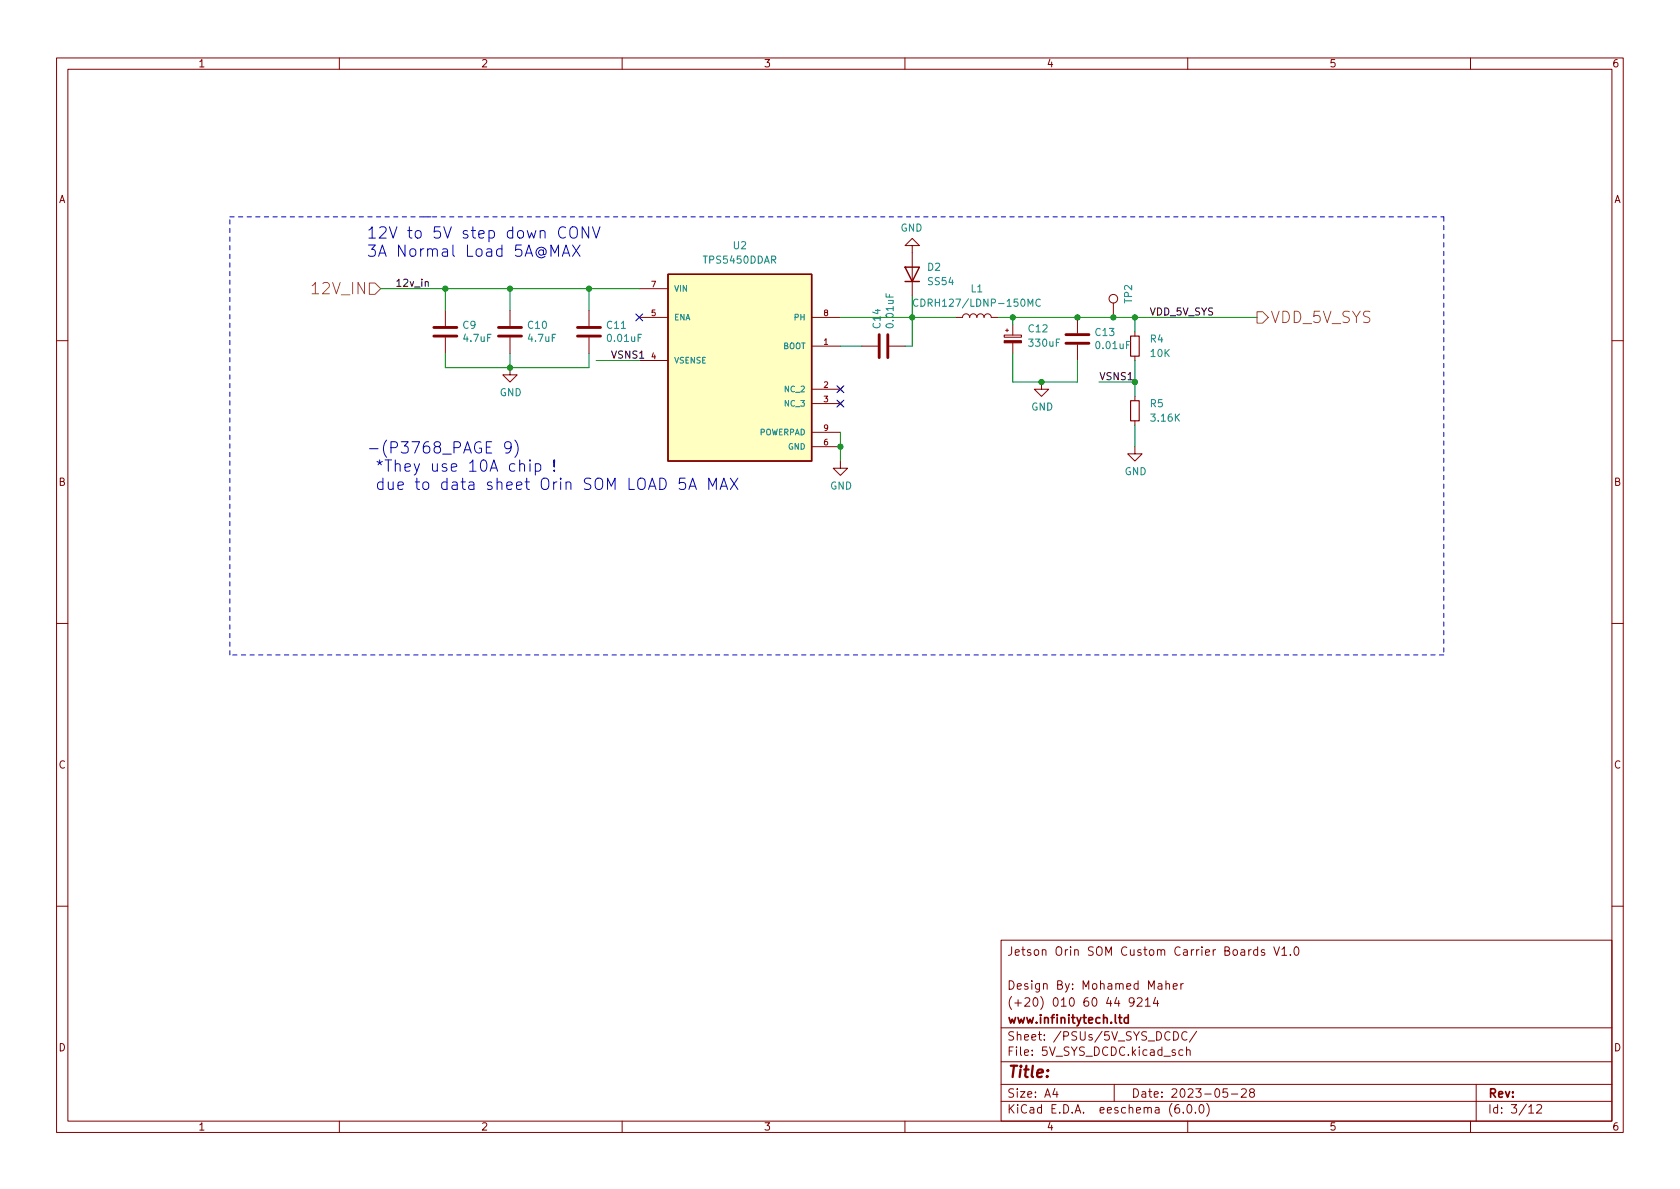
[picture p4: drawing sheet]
<svg xmlns="http://www.w3.org/2000/svg" width="297mm" height="210mm" viewBox="0 0 297 210" stroke-linecap="round" stroke-linejoin="round" font-family="sans-serif">
<g fill="none" stroke="#840000" stroke-width=".18">
<path d="M10 10.2h277v190.1h-277zM12 12.2h273v186.1h-273zM60 10.2v2M110 10.2v2M160 10.2v2M210 10.2v2M260 10.2v2M78.7 54.9v2.8M78.7 59.7v2.8M90.2 54.9v2.8M90.2 59.7v2.8M104.1 54.9v2.8"/>
<path d="M104.1 59.7v2.8M113 56.1h5.1M113 51h5.1M143.5 56.1h5.1M161.3 43.4h1.3l-1.3-1.2-1.3 1.2h1.3v8.9M168.9 56.1h1.3a.64 .64 0 0 1 .6-.6 .64 .64 0 0 1 .6 .6 .64 .64 0 0 1 .7-.6 .64 .64 0 0 1 .6 .6 .64 .64 0 0 1 .7-.6 .64 .64 0 0 1 .6 .6 .64 .64 0 0 1 .6-.6 .64 .64 0 0 1 .7 .6h1.2M177.5 59.3h3.1v.3h-3.1zM177.8 58.4h.5M178.1 58.2v.5M179.1 57.4v1.9M190.5 56.1v2.8M196.8 53.6v2.5"/>
<path d="M200.7 58.7v.7M10 60.2h2M90.2 65v1.3h1.2l-1.2 1.3-1.3-1.3h1.3M113 63.7h5.1M143.5 61.2h5.1M143.5 68.8h5.1M143.5 71.4h5.1M143.5 79h5.1M143.5 76.4h5.1M148.2 68.4l.8 .8M148.2 71l.8 .7M149 68.4l-.8 .8"/>
<path d="M149 71l-.8 .7M152.4 61.2h2.8M157.2 61.2h2.8M179.1 60.6v1.9M184.1 67.6v1.2h1.3l-1.3 1.3-1.2-1.3h1.2M190.5 61v2.7M200.7 79v1.3h1.2l-1.2 1.2-1.3-1.2h1.3M200.7 63v.7M200.7 70.1v.8M200.7 74.4v.8M285 60.2h2M148.6 81.5v1.3h1.3l-1.3 1.3-1.3-1.3h1.3"/>
<path d="M10 110.2h2M285 110.2h2M10 160.2h2M177 166.3h108v32h-108zM200.5 177.1l-.3 .3-.4-.1-.2-.2 .2-.6 .4-.1 .2 .2a.99 .99 0 0 1-.3 1.3h-.3M201.1 176.6l.5-.2 .3 .2v.3l-.9 1h.9M202.5 176.9l.4-.5v1.5M202.5 177.9h.9M204.3 176.4l-.4 1h1M204.6 176.9v1M204.8 174h.6v.9M205.4 174.3l-.5 .1a.29 .29 0 0 0-.2 .2 .29 .29 0 0 0 .2 .3h.5"/>
<path d="M206.1 174.1l.3-.2 .3 .1 .1 .9M206.1 173.4v1.5M207.4 174.4l.7-.1v-.3l-.5-.1-.2 .2 .1 .8h.6M208.8 173.9v1M209.2 173.9l-.3 .1-.1 .2M222.4 168l-.5-.1-.3 .3v.4l.2 .3h.6M222.4 167.4v1.5M223.6 168l-.4-.1-.2 .2 .1 .3 .5 .1v.4h-.6M225.2 167.4l.5 1.5 .5-1.5M226.6 167.9l.5-.5v1.5M226.6 168.9h.9M228.1 168.8v.1"/>
<path d="M228.9 167.6l.2-.2a.81 .81 0 0 1 .6 .7 .81 .81 0 0 1-.3 .8h-.1a.81 .81 0 0 1-.4-1.3zM285 160.2h2M60 198.3v2M110 198.3v2M160 198.3v2M177 194.8h108M177 191.8h108M177 187.8h108M177 181.8h108M186.5 192.5l-.4 1h1M186.9 193v1M197 191.8v3"/>
<path d="M207.5 182.4a.76 .76 0 0 1 .9 .8 .76 .76 0 0 1-.9 .7zM208.4 195.3a.59 .59 0 0 0-.7 .7v.5l.2 .3h.4l.2-.1 .1-.5-.2-.2-.4-.1-.3 .3M209.1 185.7l-.4-.1-.3 .3v.4l.2 .3h.5M209.2 196.7v.1M209.8 185.8l.2-.2 .4 .1v.9M209.8 185.1v1.5M209.9 182.6a.6 .6 0 0 0-.8 0 .6 .6 0 0 0-.2 .7 .56 .56 0 0 0 .3 .6 .56 .56 0 0 0 .7-.1M210 198.3v2M210.1 195.4l.1-.1a.81 .81 0 0 1 .6 .7 .81 .81 0 0 1-.3 .8h-.1a.81 .81 0 0 1-.6-.6 .81 .81 0 0 1 .3-.8zM211.4 196.7v.1M211.6 182.4l-1.3 1.9M212.1 195.5l.3-.2a.81 .81 0 0 1 .5 .7 .81 .81 0 0 1-.3 .8h-.1a.81 .81 0 0 1-.4-1.3z"/>
<path d="M213.4 195.1a1.72 1.72 0 0 1 0 2.3M217 192.5h-.7l-.1 .7 .2-.1 .5 .1 .2 .2-.1 .5-.2 .1-.6-.1M217.7 193.5h1.2M219.5 192.7l.6-.2 .2 .2 .1 .3-1 1h1M221.2 193.2l-.3-.3 .1-.2 .2-.2 .4 .1 .2 .2-.1 .2-.6 .2-.2 .3 .1 .4 .2 .1h.4l.2-.3-.1-.4-.2-.1M260 198.3v2M261 191.8v6.5M270.3 195.8l.4-.5v1.5M270.3 196.8h.9M271.7 195.5l.6-.2 .2 .2 .1 .3-.9 1h.9"/>
<circle cx="196.8" cy="52.8" r=".76"/>
</g>
<path d="M199.5 179.4v1.5M199.5 180l-.4-.1-.3 .3v.4l.1 .3h.6" fill="none" stroke="#840000" stroke-width=".3"/>
<path d="M199.9 59.4h1.5v3.6h-1.5zM199.9 70.9h1.5v3.5h-1.5z" fill="none" stroke="#840000" stroke-width=".2"/>
<path d="M177.5 60.2h3.1v.4h-3.1z" fill="#840000" stroke="#840000" stroke-width=".18"/>
<path d="M76.7 59.4h4.1M76.7 57.9h4.1M88.1 59.4h4.1M88.1 57.9h4.1M102.1 59.4h4.1M102.1 57.9h4.1M155.4 59.2v4M157 59.2v4M188.5 59.2h4M188.5 60.7h4" fill="none" stroke="#840000" stroke-width=".51"/>
<path d="M118.1 48.5h25.4v33h-25.4z" fill="#ffffc2" stroke="#ffffc2" stroke-width=".18"/>
<path d="M118.1 48.5h25.4v33h-25.4zM160 47.2h2.6l-1.3 2.6zM160 49.8h2.6" fill="none" stroke="#840000" stroke-width=".25"/>
<path d="M162.3 53a.6 .6 0 0 0-.8 .4 .6 .6 0 0 0 .5 .8l.3-.2M183.9 53a.6 .6 0 0 0-.8 .4 .6 .6 0 0 0 .6 .8l.2-.2" fill="none" stroke="#008484" stroke-width=".18"/>
<path d="M65.3 50h1l1 1-1 1.1h-1zM222.2 55.1h1.1l1 1-1 1h-1.1z" fill="none" stroke="#848400" stroke-width=".18"/>
<path d="M75.2 49.9l.2-.1 .3 .1v.7" fill="none" stroke="#000" stroke-width=".18"/>
<g fill="none" stroke="#0000c2" stroke-width=".18">
<path d="M99.4 45.3l.7-2 .7 2M99.6 44.8h1M101 40.2a.66 .66 0 0 1 .7 0 .66 .66 0 0 1 .4 .6v.6a.67 .67 0 0 1-.7 .7 .67 .67 0 0 1-.6-.7v-.6zM101.2 43.3l1.4 2M102.6 43.3l-1.4 2M104.1 40.1v2l-1.2-2v2M104.8 40.1l.6 2 .7-2M90.4 79l-.4 .4-.6-.1-.2-.3v-.5l.2-.3 .6-.1 .3 .2a1.32 1.32 0 0 1-.5 1.8h-.4M91 77.8a2.29 2.29 0 0 1 0 3.1M91.9 82.2a.5 .5 0 0 1 .9 .1v1M93.7 81.3l-.1 .1 .1 .1 .1-.1-.1-.1v.2M93.7 82v1.3"/>
<path d="M94.7 82.1l.5-.1 .4 .4v.6l-.2 .2-.2 .1-.5-.1M94.7 82v2M98 83.1l.1 .1-.1 .1-.1-.1 .1-.1v.2M98 81.3v1.3l.1-1.2-.1-.1-.1 .1 .1 1.2M121.1 84.6h-.9l-.1 .9 .3-.2 .6 .1 .2 .3-.1 .7-.3 .2h-.4l-.3-.2M121.8 86.6l.7-2 .6 2M122 86h.9M125.3 86.6v-2l.7 1.4 .7-1.4v2M127.3 86.6l.7-2 .7 2M127.5 86h1M129.1 84.6l1.4 2M130.5 84.6l-1.4 2"/>
</g>
<path d="M40.6 38.3h35.6M74.9 38.3h180.4M255.3 38.3v77.5M40.6 115.8v-77.5M255.3 115.8h-214.7" fill="none" stroke="#0000c2" stroke-width=".18" stroke-dasharray=".8 .8"/>
<g fill="none" stroke="#008400" stroke-width=".18">
<path d="M67.3 51h45.7M78.7 51v3.9M90.2 51v3.9M104.1 51v3.9M148.6 56.1h20.3M161.3 52.3v8.9h-1.3M176.5 56.1h45.7M179.1 56.1v1.3M200.7 56.1v2.6M78.7 62.5v2.5h25.4v-2.5M90.2 62.5v2.5M105.4 63.7h7.6"/>
<path d="M148.6 61.2h3.8M148.6 76.4v5.1M179.1 62.5v5.1h11.4v-3.9M194.3 67.6h6.4M200.7 63.7v6.4M200.7 75.2v3.8"/>
</g>
<path d="M112.4 55.5l1.2 1.2M113.6 55.5l-1.2 1.2M148 68.2l1.2 1.2M148 70.8l1.2 1.2M149.2 68.2l-1.2 1.2M149.2 70.8l-1.2 1.2" fill="none" stroke="#000084" stroke-width=".18"/>
<g fill="#008400" stroke="#008400" stroke-width=".18">
<circle cx="90.2" cy="65" r=".46"/>
<circle cx="90.2" cy="51" r=".46"/>
<circle cx="78.7" cy="51" r=".46"/>
<circle cx="104.1" cy="51" r=".46"/>
<circle cx="179.1" cy="56.1" r=".46"/>
<circle cx="190.5" cy="56.1" r=".46"/>
<circle cx="196.8" cy="56.1" r=".46"/>
<circle cx="200.7" cy="56.1" r=".46"/>
<circle cx="184.1" cy="67.6" r=".46"/>
<circle cx="161.3" cy="56.1" r=".46"/>
<circle cx="148.6" cy="79" r=".46"/>
<circle cx="200.7" cy="67.6" r=".46"/>
</g>
<g font-size="2.8" fill="#0000c2">
<text x="64.8" y="42.2">12V to 5V step down CONV</text>
<text x="64.8" y="45.4">3A Normal Load 5A@MAX</text>
<text x="64.8" y="80.2">-(P3768_PAGE 9)</text>
<text x="65.5" y="83.4">*They use 10A chip !</text>
<text x="65.5" y="86.6">due to data sheet Orin SOM LOAD 5A MAX</text>
</g>
<g font-size="2.8" fill="#848400">
<text x="55.7" y="52.1">12V_IN</text>
<text x="224.6" y="57.1">VDD_5V_SYS</text>
</g>
<text font-size="2.8" fill="#840000" x="178" y="190.6">Title:</text>
<g font-size="2.1" fill="#840000">
<text x="178" y="169">Jetson Orin SOM Custom Carrier Boards V1.0</text>
<text x="178" y="178">(+20) 010 60 44 9214</text>
<text x="178" y="175">Design By: Mohamed Maher</text>
<text x="178" y="184">Sheet: /PSUs/5V_SYS_DCDC/</text>
<text x="178" y="181">www.infinitytech.ltd</text>
<text x="178" y="186.7">File: 5V_SYS_DCDC.kicad_sch</text>
<text x="178" y="196.9">KiCad E.D.A. eeschema (6.0.0)</text>
<text x="178" y="194.1">Size: A4</text>
<text x="200" y="194.1">Date: 2023-05-28</text>
<text x="263" y="194.1">Rev:</text>
<text x="263" y="196.9">Id: 3/12</text>
</g>
<g font-size="1.8" fill="#840000">
<text x="35" y="11.9">1</text>
<text x="85" y="11.9">2</text>
<text x="135" y="11.9">3</text>
<text x="185" y="11.9">4</text>
<text x="235" y="11.9">5</text>
<text x="285" y="11.9">6</text>
<text x="10.3" y="35.9">A</text>
<text x="285.3" y="35.9">A</text>
<text x="10.3" y="85.9">B</text>
<text x="285.3" y="85.9">B</text>
<text x="10.3" y="135.9">C</text>
<text x="285.3" y="135.9">C</text>
<text x="10.3" y="185.9">D</text>
<text x="285.3" y="185.9">D</text>
<text x="35" y="199.9">1</text>
<text x="85" y="199.9">2</text>
<text x="135" y="199.9">3</text>
<text x="185" y="199.9">4</text>
<text x="235" y="199.9">5</text>
<text x="285" y="199.9">6</text>
</g>
<g font-size="1.8" fill="#008484">
<text x="159.2" y="40.9">GND</text>
<text x="124.6" y="46.6">TPS5450DDAR</text>
<text x="129.7" y="44.1">U2</text>
<text x="164" y="47.9">D2</text>
<text x="164.2" y="50.4">SS54</text>
<text x="171.7" y="51.7">L1</text>
<text x="200.2" y="53.6" transform="rotate(-90 200.2 53.6)">TP2</text>
<text x="81.8" y="58.1">C9</text>
<text x="93.4" y="58.1">C10</text>
<text x="107.4" y="58.1">C11</text>
<text x="155.7" y="58" transform="rotate(-90 155.7 58)">C14</text>
<text x="158" y="57.8" transform="rotate(-90 158 57.8)">0.01uF</text>
<text x="162.9" y="54.2">CDRH127/LDNP-150MC</text>
<text x="181.9" y="58.8">C12</text>
<text x="193.7" y="59.4">C13</text>
<text x="82.1" y="60.4">4.7uF</text>
<text x="93.5" y="60.4">4.7uF</text>
<text x="107.6" y="60.4">0.01uF</text>
<text x="182.1" y="61.3">330uF</text>
<text x="193.9" y="61.7">0.01uF</text>
<text x="203.4" y="60.6">R4</text>
<text x="203.5" y="63.1">10K</text>
<text x="88.3" y="70">GND</text>
<text x="182.3" y="72.6">GND</text>
<text x="203.4" y="72">R5</text>
<text x="203.7" y="74.5">3.16K</text>
<text x="146.8" y="86.6">GND</text>
<text x="198.8" y="84">GND</text>
</g>
<g font-size="1.8">
<text x="69.8" y="50.7">12v_in</text>
<text x="203.2" y="55.8">VDD_5V_SYS</text>
<text x="107.9" y="63.4">VSNS1</text>
<text x="194.3" y="67.2">VSNS1</text>
</g>
<g font-size="1.4" fill="#840000">
<text x="115.2" y="50.8">7</text>
<text x="115.2" y="55.9">5</text>
<text x="145.7" y="55.9">8</text>
<text x="115.2" y="63.5">4</text>
<text x="145.7" y="61">1</text>
<text x="145.7" y="68.6">2</text>
<text x="145.7" y="71.1">3</text>
<text x="145.7" y="76.2">9</text>
<text x="145.7" y="78.7">6</text>
</g>
<g font-size="1.4" fill="#008484">
<text x="119.1" y="51.6">VIN</text>
<text x="119.1" y="56.6">ENA</text>
<text x="140.5" y="56.6">PH</text>
<text x="119.1" y="64.3">VSENSE</text>
<text x="138.4" y="61.7">BOOT</text>
<text x="138.9" y="69.3">NC_2</text>
<text x="138.9" y="71.9">NC_3</text>
<text x="134.2" y="77">POWERPAD</text>
<text x="139.3" y="79.5">GND</text>
</g>
</svg>
